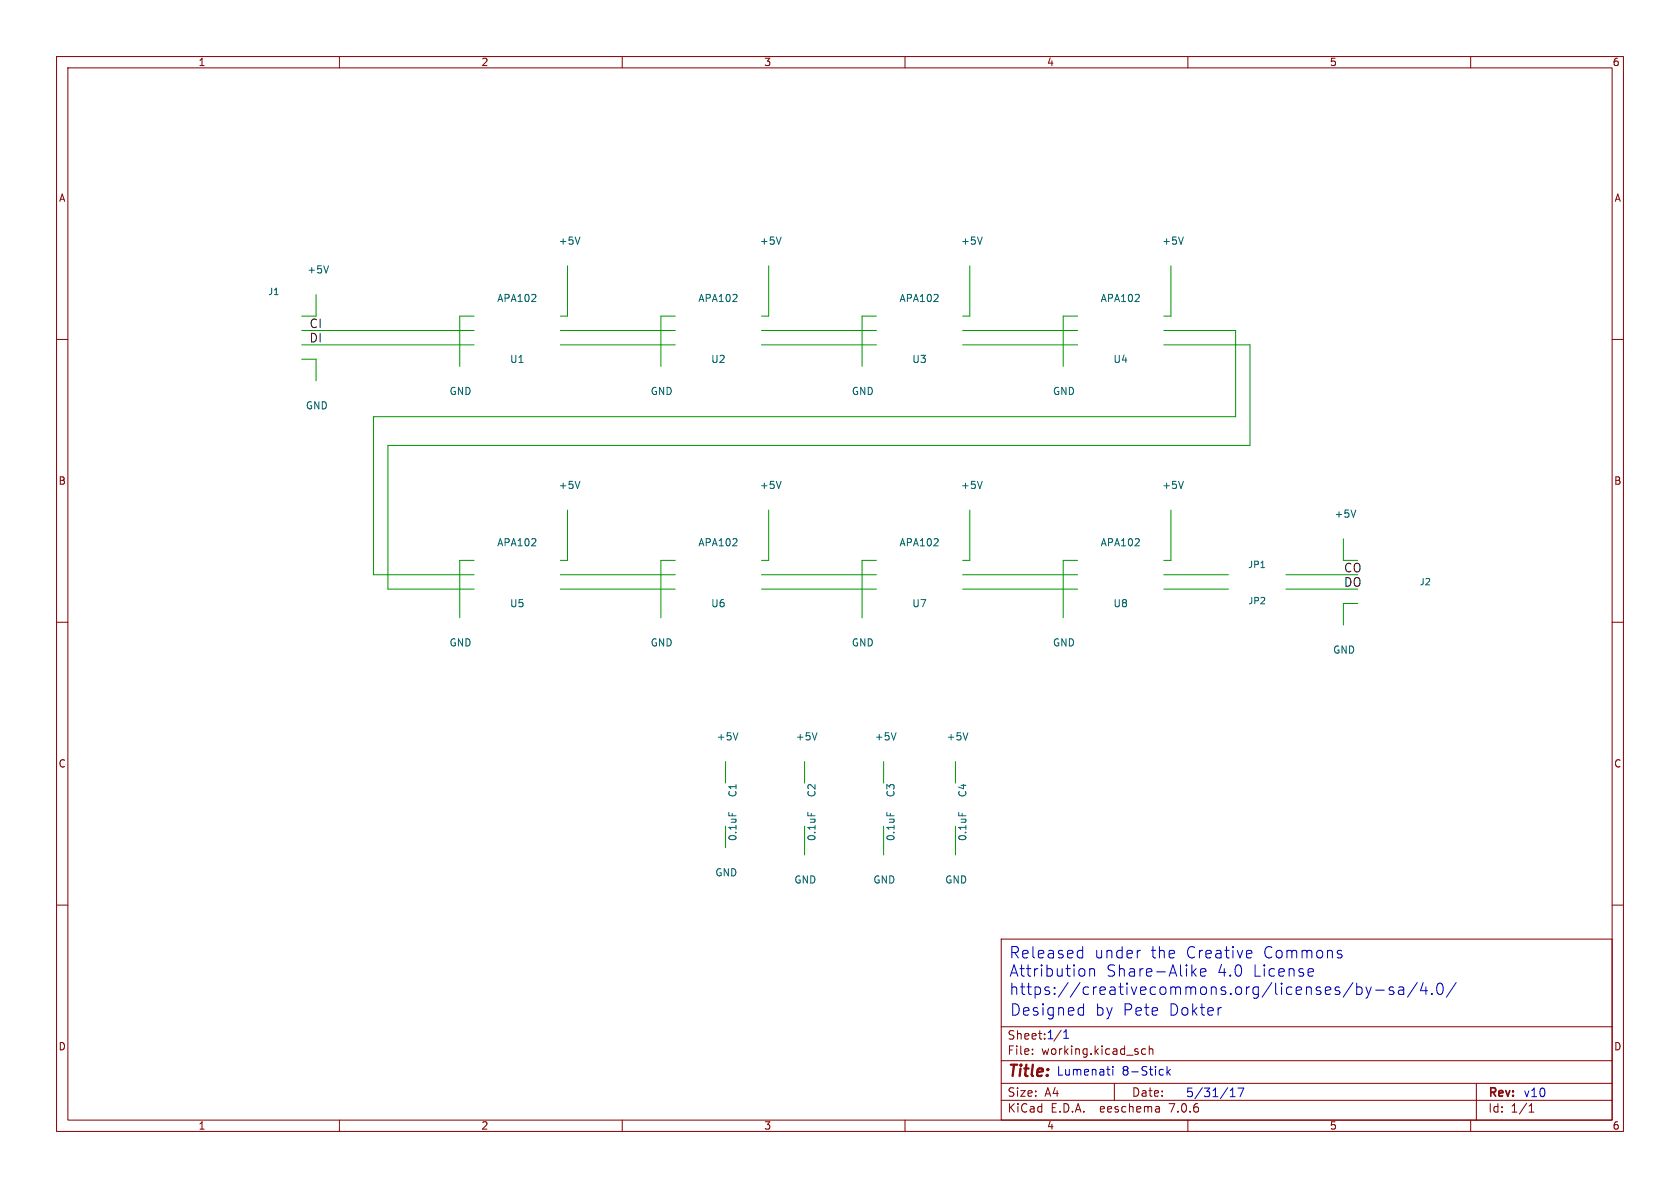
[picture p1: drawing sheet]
(kicad_sch (version 20230121) (generator eeschema)

 (paper "A4")

 (lib_symbols)


 (wire (pts (xy 187.96 109.22) (xy 187.96 99.06)) (stroke (width 0) (type default)))
 (wire (pts (xy 218.44 73.66) (xy 66.04 73.66)) (stroke (width 0) (type default)))
 (wire (pts (xy 100.33 99.06) (xy 99.06 99.06)) (stroke (width 0) (type default)))
 (wire (pts (xy 218.44 58.42) (xy 218.44 73.66)) (stroke (width 0) (type default)))
 (wire (pts (xy 240.03 106.68) (xy 237.49 106.68)) (stroke (width 0) (type default)))
 (wire (pts (xy 156.21 146.05) (xy 156.21 151.13)) (stroke (width 0) (type default)))
 (wire (pts (xy 135.89 90.17) (xy 135.89 99.06)) (stroke (width 0) (type default)))
 (wire (pts (xy 240.03 104.14) (xy 227.33 104.14)) (stroke (width 0) (type default)))
 (wire (pts (xy 134.62 101.6) (xy 154.94 101.6)) (stroke (width 0) (type default)))
 (wire (pts (xy 68.58 78.74) (xy 68.58 104.14)) (stroke (width 0) (type default)))
 (wire (pts (xy 100.33 55.88) (xy 100.33 46.99)) (stroke (width 0) (type default)))
 (wire (pts (xy 53.34 63.5) (xy 55.88 63.5)) (stroke (width 0) (type default)))
 (wire (pts (xy 220.98 60.96) (xy 205.74 60.96)) (stroke (width 0) (type default)))
 (wire (pts (xy 99.06 58.42) (xy 119.38 58.42)) (stroke (width 0) (type default)))
 (wire (pts (xy 217.17 101.6) (xy 205.74 101.6)) (stroke (width 0) (type default)))
 (wire (pts (xy 237.49 99.06) (xy 240.03 99.06)) (stroke (width 0) (type default)))
 (wire (pts (xy 227.33 101.6) (xy 240.03 101.6)) (stroke (width 0) (type default)))
 (wire (pts (xy 170.18 101.6) (xy 190.5 101.6)) (stroke (width 0) (type default)))
 (wire (pts (xy 170.18 58.42) (xy 190.5 58.42)) (stroke (width 0) (type default)))
 (wire (pts (xy 53.34 60.96) (xy 83.82 60.96)) (stroke (width 0) (type default)))
 (wire (pts (xy 99.06 60.96) (xy 119.38 60.96)) (stroke (width 0) (type default)))
 (wire (pts (xy 142.24 146.05) (xy 142.24 151.13)) (stroke (width 0) (type default)))
 (wire (pts (xy 168.91 134.62) (xy 168.91 138.43)) (stroke (width 0) (type default)))
 (wire (pts (xy 135.89 55.88) (xy 134.62 55.88)) (stroke (width 0) (type default)))
 (wire (pts (xy 55.88 63.5) (xy 55.88 67.31)) (stroke (width 0) (type default)))
 (wire (pts (xy 81.28 55.88) (xy 81.28 64.77)) (stroke (width 0) (type default)))
 (wire (pts (xy 207.01 90.17) (xy 207.01 99.06)) (stroke (width 0) (type default)))
 (wire (pts (xy 55.88 55.88) (xy 55.88 52.07)) (stroke (width 0) (type default)))
 (wire (pts (xy 100.33 90.17) (xy 100.33 99.06)) (stroke (width 0) (type default)))
 (wire (pts (xy 134.62 58.42) (xy 154.94 58.42)) (stroke (width 0) (type default)))
 (wire (pts (xy 205.74 58.42) (xy 218.44 58.42)) (stroke (width 0) (type default)))
 (wire (pts (xy 237.49 95.25) (xy 237.49 99.06)) (stroke (width 0) (type default)))
 (wire (pts (xy 187.96 99.06) (xy 190.5 99.06)) (stroke (width 0) (type default)))
 (wire (pts (xy 171.45 90.17) (xy 171.45 99.06)) (stroke (width 0) (type default)))
 (wire (pts (xy 135.89 46.99) (xy 135.89 55.88)) (stroke (width 0) (type default)))
 (wire (pts (xy 66.04 101.6) (xy 83.82 101.6)) (stroke (width 0) (type default)))
 (wire (pts (xy 83.82 99.06) (xy 81.28 99.06)) (stroke (width 0) (type default)))
 (wire (pts (xy 152.4 55.88) (xy 152.4 64.77)) (stroke (width 0) (type default)))
 (wire (pts (xy 152.4 99.06) (xy 152.4 109.22)) (stroke (width 0) (type default)))
 (wire (pts (xy 170.18 104.14) (xy 190.5 104.14)) (stroke (width 0) (type default)))
 (wire (pts (xy 53.34 55.88) (xy 55.88 55.88)) (stroke (width 0) (type default)))
 (wire (pts (xy 99.06 55.88) (xy 100.33 55.88)) (stroke (width 0) (type default)))
 (wire (pts (xy 190.5 55.88) (xy 187.96 55.88)) (stroke (width 0) (type default)))
 (wire (pts (xy 207.01 46.99) (xy 207.01 55.88)) (stroke (width 0) (type default)))
 (wire (pts (xy 81.28 99.06) (xy 81.28 109.22)) (stroke (width 0) (type default)))
 (wire (pts (xy 168.91 146.05) (xy 168.91 151.13)) (stroke (width 0) (type default)))
 (wire (pts (xy 119.38 99.06) (xy 116.84 99.06)) (stroke (width 0) (type default)))
 (wire (pts (xy 116.84 99.06) (xy 116.84 109.22)) (stroke (width 0) (type default)))
 (wire (pts (xy 99.06 101.6) (xy 119.38 101.6)) (stroke (width 0) (type default)))
 (wire (pts (xy 66.04 73.66) (xy 66.04 101.6)) (stroke (width 0) (type default)))
 (wire (pts (xy 128.27 146.05) (xy 128.27 149.86)) (stroke (width 0) (type default)))
 (wire (pts (xy 135.89 99.06) (xy 134.62 99.06)) (stroke (width 0) (type default)))
 (wire (pts (xy 154.94 99.06) (xy 152.4 99.06)) (stroke (width 0) (type default)))
 (wire (pts (xy 142.24 134.62) (xy 142.24 138.43)) (stroke (width 0) (type default)))
 (wire (pts (xy 154.94 55.88) (xy 152.4 55.88)) (stroke (width 0) (type default)))
 (wire (pts (xy 171.45 46.99) (xy 171.45 55.88)) (stroke (width 0) (type default)))
 (wire (pts (xy 83.82 55.88) (xy 81.28 55.88)) (stroke (width 0) (type default)))
 (wire (pts (xy 128.27 134.62) (xy 128.27 138.43)) (stroke (width 0) (type default)))
 (wire (pts (xy 171.45 55.88) (xy 170.18 55.88)) (stroke (width 0) (type default)))
 (wire (pts (xy 170.18 60.96) (xy 190.5 60.96)) (stroke (width 0) (type default)))
 (wire (pts (xy 220.98 78.74) (xy 68.58 78.74)) (stroke (width 0) (type default)))
 (wire (pts (xy 205.74 104.14) (xy 217.17 104.14)) (stroke (width 0) (type default)))
 (wire (pts (xy 99.06 104.14) (xy 119.38 104.14)) (stroke (width 0) (type default)))
 (wire (pts (xy 207.01 99.06) (xy 205.74 99.06)) (stroke (width 0) (type default)))
 (wire (pts (xy 187.96 55.88) (xy 187.96 64.77)) (stroke (width 0) (type default)))
 (wire (pts (xy 53.34 58.42) (xy 83.82 58.42)) (stroke (width 0) (type default)))
 (wire (pts (xy 116.84 64.77) (xy 116.84 55.88)) (stroke (width 0) (type default)))
 (wire (pts (xy 83.82 104.14) (xy 68.58 104.14)) (stroke (width 0) (type default)))
 (wire (pts (xy 134.62 60.96) (xy 154.94 60.96)) (stroke (width 0) (type default)))
 (wire (pts (xy 220.98 60.96) (xy 220.98 78.74)) (stroke (width 0) (type default)))
 (wire (pts (xy 237.49 106.68) (xy 237.49 110.49)) (stroke (width 0) (type default)))
 (wire (pts (xy 116.84 55.88) (xy 119.38 55.88)) (stroke (width 0) (type default)))
 (wire (pts (xy 134.62 104.14) (xy 154.94 104.14)) (stroke (width 0) (type default)))
 (wire (pts (xy 171.45 99.06) (xy 170.18 99.06)) (stroke (width 0) (type default)))
 (wire (pts (xy 156.21 134.62) (xy 156.21 138.43)) (stroke (width 0) (type default)))
 (wire (pts (xy 207.01 55.88) (xy 205.74 55.88)) (stroke (width 0) (type default)))

 (text "1" (at 184.912 184.0738 0) (effects (font (size 1.524 1.524)) (justify left bottom)))
 (text "Lumenati 8-Stick" (at 186.69 190.5 0) (effects (font (size 1.524 1.524)) (justify left bottom)))
 (text "5/31/17" (at 209.55 194.31 0) (effects (font (size 1.524 1.524)) (justify left bottom)))
 (text "1" (at 187.6552 183.9976 0) (effects (font (size 1.524 1.524)) (justify left bottom)))
 (text "v10" (at 269.24 194.31 0) (effects (font (size 1.524 1.524)) (justify left bottom)))
 (text "Released under the Creative Commons\nAttribution Share-Alike 4.0 License\nhttps://creativecommons.org/licenses/by-sa/4.0/" (at 178.308 176.3014 0) (effects (font (size 2.0066 2.0066)) (justify left bottom)))
 (text "Designed by Pete Dokter" (at 178.4604 179.959 0) (effects (font (size 2.0066 2.0066)) (justify left bottom)))

 (label "CO" (at 237.49 101.6 0) (effects (font (size 1.524 1.524)) (justify left bottom)))
 (label "DO" (at 237.49 104.14 0) (effects (font (size 1.524 1.524)) (justify left bottom)))
 (label "DI" (at 54.61 60.96 0) (effects (font (size 1.524 1.524)) (justify left bottom)))
 (label "CI" (at 54.61 58.42 0) (effects (font (size 1.524 1.524)) (justify left bottom)))

 (symbol (lib_id "APA102") (at 91.44 58.42 0) (mirror x) (unit 1) (in_bom yes) (on_board yes) (dnp no)
  (property "Reference" "U1" (at 91.44 63.5 0) (effects (font (size 1.27 1.27))))
  (property "Value" "APA102" (at 91.44 52.7304 0) (effects (font (size 1.27 1.27))))
  (property "Footprint" "Pete:APA102_3" (at 91.44 52.07 0) (effects (font (size 1.27 1.27)) hide))
  (property "Datasheet" "DOCUMENTATION" (at 91.44 53.34 0) (effects (font (size 1.27 1.27)) hide)))

 (symbol (lib_id "APA102") (at 127 58.42 0) (mirror x) (unit 1) (in_bom yes) (on_board yes) (dnp no)
  (property "Reference" "U2" (at 127 63.5 0) (effects (font (size 1.27 1.27))))
  (property "Value" "APA102" (at 127 52.7304 0) (effects (font (size 1.27 1.27))))
  (property "Footprint" "Pete:APA102_3" (at 127 52.07 0) (effects (font (size 1.27 1.27)) hide))
  (property "Datasheet" "DOCUMENTATION" (at 127 53.34 0) (effects (font (size 1.27 1.27)) hide)))

 (symbol (lib_id "APA102") (at 162.56 58.42 0) (mirror x) (unit 1) (in_bom yes) (on_board yes) (dnp no)
  (property "Reference" "U3" (at 162.56 63.5 0) (effects (font (size 1.27 1.27))))
  (property "Value" "APA102" (at 162.56 52.7304 0) (effects (font (size 1.27 1.27))))
  (property "Footprint" "Pete:APA102_3" (at 162.56 52.07 0) (effects (font (size 1.27 1.27)) hide))
  (property "Datasheet" "DOCUMENTATION" (at 162.56 53.34 0) (effects (font (size 1.27 1.27)) hide)))

 (symbol (lib_id "APA102") (at 198.12 58.42 0) (mirror x) (unit 1) (in_bom yes) (on_board yes) (dnp no)
  (property "Reference" "U4" (at 198.12 63.5 0) (effects (font (size 1.27 1.27))))
  (property "Value" "APA102" (at 198.12 52.7304 0) (effects (font (size 1.27 1.27))))
  (property "Footprint" "Pete:APA102_3" (at 198.12 52.07 0) (effects (font (size 1.27 1.27)) hide))
  (property "Datasheet" "DOCUMENTATION" (at 198.12 53.34 0) (effects (font (size 1.27 1.27)) hide)))

 (symbol (lib_id "APA102") (at 91.44 101.6 0) (mirror x) (unit 1) (in_bom yes) (on_board yes) (dnp no)
  (property "Reference" "U5" (at 91.44 106.68 0) (effects (font (size 1.27 1.27))))
  (property "Value" "APA102" (at 91.44 95.9104 0) (effects (font (size 1.27 1.27))))
  (property "Footprint" "Pete:APA102_3" (at 91.44 95.25 0) (effects (font (size 1.27 1.27)) hide))
  (property "Datasheet" "DOCUMENTATION" (at 91.44 96.52 0) (effects (font (size 1.27 1.27)) hide)))

 (symbol (lib_id "APA102") (at 127 101.6 0) (mirror x) (unit 1) (in_bom yes) (on_board yes) (dnp no)
  (property "Reference" "U6" (at 127 106.68 0) (effects (font (size 1.27 1.27))))
  (property "Value" "APA102" (at 127 95.9104 0) (effects (font (size 1.27 1.27))))
  (property "Footprint" "Pete:APA102_3" (at 127 95.25 0) (effects (font (size 1.27 1.27)) hide))
  (property "Datasheet" "DOCUMENTATION" (at 127 96.52 0) (effects (font (size 1.27 1.27)) hide)))

 (symbol (lib_id "APA102") (at 162.56 101.6 0) (mirror x) (unit 1) (in_bom yes) (on_board yes) (dnp no)
  (property "Reference" "U7" (at 162.56 106.68 0) (effects (font (size 1.27 1.27))))
  (property "Value" "APA102" (at 162.56 95.9104 0) (effects (font (size 1.27 1.27))))
  (property "Footprint" "Pete:APA102_3" (at 162.56 95.25 0) (effects (font (size 1.27 1.27)) hide))
  (property "Datasheet" "DOCUMENTATION" (at 162.56 96.52 0) (effects (font (size 1.27 1.27)) hide)))

 (symbol (lib_id "APA102") (at 198.12 101.6 0) (mirror x) (unit 1) (in_bom yes) (on_board yes) (dnp no)
  (property "Reference" "U8" (at 198.12 106.68 0) (effects (font (size 1.27 1.27))))
  (property "Value" "APA102" (at 198.12 95.9104 0) (effects (font (size 1.27 1.27))))
  (property "Footprint" "Pete:APA102_3" (at 198.12 95.25 0) (effects (font (size 1.27 1.27)) hide))
  (property "Datasheet" "DOCUMENTATION" (at 198.12 96.52 0) (effects (font (size 1.27 1.27)) hide)))

 (symbol (lib_id "C") (at 128.27 142.24 180) (unit 1) (in_bom yes) (on_board yes) (dnp no)
  (property "Reference" "C1" (at 129.54 139.7 90) (effects (font (size 1.27 1.27))))
  (property "Value" "0.1uF" (at 129.54 146.05 90) (effects (font (size 1.27 1.27))))
  (property "Footprint" "Pete:0603_revised" (at 127.3048 138.43 0) (effects (font (size 1.27 1.27)) hide))
  (property "Datasheet" "" (at 128.27 142.24 0) (effects (font (size 1.27 1.27)) hide)))

 (symbol (lib_id "C") (at 142.24 142.24 180) (unit 1) (in_bom yes) (on_board yes) (dnp no)
  (property "Reference" "C2" (at 143.51 139.7 90) (effects (font (size 1.27 1.27))))
  (property "Value" "0.1uF" (at 143.51 146.05 90) (effects (font (size 1.27 1.27))))
  (property "Footprint" "Pete:0603_revised" (at 141.2748 138.43 0) (effects (font (size 1.27 1.27)) hide))
  (property "Datasheet" "" (at 142.24 142.24 0) (effects (font (size 1.27 1.27)) hide)))

 (symbol (lib_id "C") (at 156.21 142.24 180) (unit 1) (in_bom yes) (on_board yes) (dnp no)
  (property "Reference" "C3" (at 157.48 139.7 90) (effects (font (size 1.27 1.27))))
  (property "Value" "0.1uF" (at 157.48 146.05 90) (effects (font (size 1.27 1.27))))
  (property "Footprint" "Pete:0603_revised" (at 155.2448 138.43 0) (effects (font (size 1.27 1.27)) hide))
  (property "Datasheet" "" (at 156.21 142.24 0) (effects (font (size 1.27 1.27)) hide)))

 (symbol (lib_id "C") (at 168.91 142.24 180) (unit 1) (in_bom yes) (on_board yes) (dnp no)
  (property "Reference" "C4" (at 170.18 139.7 90) (effects (font (size 1.27 1.27))))
  (property "Value" "0.1uF" (at 170.18 146.05 90) (effects (font (size 1.27 1.27))))
  (property "Footprint" "Pete:0603_revised" (at 167.9448 138.43 0) (effects (font (size 1.27 1.27)) hide))
  (property "Datasheet" "" (at 168.91 142.24 0) (effects (font (size 1.27 1.27)) hide)))

 (symbol (lib_id "+5V") (at 100.33 46.99 0) (unit 1) (in_bom yes) (on_board yes) (dnp no)
  (property "Reference" "#PWR01" (at 100.33 50.8 0) (effects (font (size 1.27 1.27)) hide))
  (property "Value" "+5V" (at 100.711 42.5958 0) (effects (font (size 1.27 1.27))))
  (property "Footprint" "" (at 100.33 46.99 0) (effects (font (size 1.27 1.27)) hide))
  (property "Datasheet" "" (at 100.33 46.99 0) (effects (font (size 1.27 1.27)) hide)))

 (symbol (lib_id "GND") (at 187.96 64.77 0) (unit 1) (in_bom yes) (on_board yes) (dnp no)
  (property "Reference" "#PWR02" (at 187.96 71.12 0) (effects (font (size 1.27 1.27)) hide))
  (property "Value" "GND" (at 188.087 69.1642 0) (effects (font (size 1.27 1.27))))
  (property "Footprint" "" (at 187.96 64.77 0) (effects (font (size 1.27 1.27)) hide))
  (property "Datasheet" "" (at 187.96 64.77 0) (effects (font (size 1.27 1.27)) hide)))

 (symbol (lib_id "GND") (at 187.96 109.22 0) (unit 1) (in_bom yes) (on_board yes) (dnp no)
  (property "Reference" "#PWR03" (at 187.96 115.57 0) (effects (font (size 1.27 1.27)) hide))
  (property "Value" "GND" (at 188.087 113.6142 0) (effects (font (size 1.27 1.27))))
  (property "Footprint" "" (at 187.96 109.22 0) (effects (font (size 1.27 1.27)) hide))
  (property "Datasheet" "" (at 187.96 109.22 0) (effects (font (size 1.27 1.27)) hide)))

 (symbol (lib_id "+5V") (at 100.33 90.17 0) (unit 1) (in_bom yes) (on_board yes) (dnp no)
  (property "Reference" "#PWR04" (at 100.33 93.98 0) (effects (font (size 1.27 1.27)) hide))
  (property "Value" "+5V" (at 100.711 85.7758 0) (effects (font (size 1.27 1.27))))
  (property "Footprint" "" (at 100.33 90.17 0) (effects (font (size 1.27 1.27)) hide))
  (property "Datasheet" "" (at 100.33 90.17 0) (effects (font (size 1.27 1.27)) hide)))

 (symbol (lib_id "+5V") (at 55.88 52.07 0) (unit 1) (in_bom yes) (on_board yes) (dnp no)
  (property "Reference" "#PWR05" (at 55.88 55.88 0) (effects (font (size 1.27 1.27)) hide))
  (property "Value" "+5V" (at 56.261 47.6758 0) (effects (font (size 1.27 1.27))))
  (property "Footprint" "" (at 55.88 52.07 0) (effects (font (size 1.27 1.27)) hide))
  (property "Datasheet" "" (at 55.88 52.07 0) (effects (font (size 1.27 1.27)) hide)))

 (symbol (lib_id "GND") (at 55.88 67.31 0) (unit 1) (in_bom yes) (on_board yes) (dnp no)
  (property "Reference" "#PWR06" (at 55.88 73.66 0) (effects (font (size 1.27 1.27)) hide))
  (property "Value" "GND" (at 56.007 71.7042 0) (effects (font (size 1.27 1.27))))
  (property "Footprint" "" (at 55.88 67.31 0) (effects (font (size 1.27 1.27)) hide))
  (property "Datasheet" "" (at 55.88 67.31 0) (effects (font (size 1.27 1.27)) hide)))

 (symbol (lib_id "+5V") (at 135.89 90.17 0) (unit 1) (in_bom yes) (on_board yes) (dnp no)
  (property "Reference" "#PWR07" (at 135.89 93.98 0) (effects (font (size 1.27 1.27)) hide))
  (property "Value" "+5V" (at 136.271 85.7758 0) (effects (font (size 1.27 1.27))))
  (property "Footprint" "" (at 135.89 90.17 0) (effects (font (size 1.27 1.27)) hide))
  (property "Datasheet" "" (at 135.89 90.17 0) (effects (font (size 1.27 1.27)) hide)))

 (symbol (lib_id "+5V") (at 207.01 90.17 0) (unit 1) (in_bom yes) (on_board yes) (dnp no)
  (property "Reference" "#PWR08" (at 207.01 93.98 0) (effects (font (size 1.27 1.27)) hide))
  (property "Value" "+5V" (at 207.391 85.7758 0) (effects (font (size 1.27 1.27))))
  (property "Footprint" "" (at 207.01 90.17 0) (effects (font (size 1.27 1.27)) hide))
  (property "Datasheet" "" (at 207.01 90.17 0) (effects (font (size 1.27 1.27)) hide)))

 (symbol (lib_id "+5V") (at 171.45 90.17 0) (unit 1) (in_bom yes) (on_board yes) (dnp no)
  (property "Reference" "#PWR09" (at 171.45 93.98 0) (effects (font (size 1.27 1.27)) hide))
  (property "Value" "+5V" (at 171.831 85.7758 0) (effects (font (size 1.27 1.27))))
  (property "Footprint" "" (at 171.45 90.17 0) (effects (font (size 1.27 1.27)) hide))
  (property "Datasheet" "" (at 171.45 90.17 0) (effects (font (size 1.27 1.27)) hide)))

 (symbol (lib_id "GND") (at 152.4 109.22 0) (unit 1) (in_bom yes) (on_board yes) (dnp no)
  (property "Reference" "#PWR010" (at 152.4 115.57 0) (effects (font (size 1.27 1.27)) hide))
  (property "Value" "GND" (at 152.527 113.6142 0) (effects (font (size 1.27 1.27))))
  (property "Footprint" "" (at 152.4 109.22 0) (effects (font (size 1.27 1.27)) hide))
  (property "Datasheet" "" (at 152.4 109.22 0) (effects (font (size 1.27 1.27)) hide)))

 (symbol (lib_id "GND") (at 116.84 109.22 0) (unit 1) (in_bom yes) (on_board yes) (dnp no)
  (property "Reference" "#PWR011" (at 116.84 115.57 0) (effects (font (size 1.27 1.27)) hide))
  (property "Value" "GND" (at 116.967 113.6142 0) (effects (font (size 1.27 1.27))))
  (property "Footprint" "" (at 116.84 109.22 0) (effects (font (size 1.27 1.27)) hide))
  (property "Datasheet" "" (at 116.84 109.22 0) (effects (font (size 1.27 1.27)) hide)))

 (symbol (lib_id "GND") (at 81.28 109.22 0) (unit 1) (in_bom yes) (on_board yes) (dnp no)
  (property "Reference" "#PWR012" (at 81.28 115.57 0) (effects (font (size 1.27 1.27)) hide))
  (property "Value" "GND" (at 81.407 113.6142 0) (effects (font (size 1.27 1.27))))
  (property "Footprint" "" (at 81.28 109.22 0) (effects (font (size 1.27 1.27)) hide))
  (property "Datasheet" "" (at 81.28 109.22 0) (effects (font (size 1.27 1.27)) hide)))

 (symbol (lib_id "+5V") (at 135.89 46.99 0) (unit 1) (in_bom yes) (on_board yes) (dnp no)
  (property "Reference" "#PWR013" (at 135.89 50.8 0) (effects (font (size 1.27 1.27)) hide))
  (property "Value" "+5V" (at 136.271 42.5958 0) (effects (font (size 1.27 1.27))))
  (property "Footprint" "" (at 135.89 46.99 0) (effects (font (size 1.27 1.27)) hide))
  (property "Datasheet" "" (at 135.89 46.99 0) (effects (font (size 1.27 1.27)) hide)))

 (symbol (lib_id "+5V") (at 171.45 46.99 0) (unit 1) (in_bom yes) (on_board yes) (dnp no)
  (property "Reference" "#PWR014" (at 171.45 50.8 0) (effects (font (size 1.27 1.27)) hide))
  (property "Value" "+5V" (at 171.831 42.5958 0) (effects (font (size 1.27 1.27))))
  (property "Footprint" "" (at 171.45 46.99 0) (effects (font (size 1.27 1.27)) hide))
  (property "Datasheet" "" (at 171.45 46.99 0) (effects (font (size 1.27 1.27)) hide)))

 (symbol (lib_id "+5V") (at 207.01 46.99 0) (unit 1) (in_bom yes) (on_board yes) (dnp no)
  (property "Reference" "#PWR015" (at 207.01 50.8 0) (effects (font (size 1.27 1.27)) hide))
  (property "Value" "+5V" (at 207.391 42.5958 0) (effects (font (size 1.27 1.27))))
  (property "Footprint" "" (at 207.01 46.99 0) (effects (font (size 1.27 1.27)) hide))
  (property "Datasheet" "" (at 207.01 46.99 0) (effects (font (size 1.27 1.27)) hide)))

 (symbol (lib_id "GND") (at 152.4 64.77 0) (unit 1) (in_bom yes) (on_board yes) (dnp no)
  (property "Reference" "#PWR016" (at 152.4 71.12 0) (effects (font (size 1.27 1.27)) hide))
  (property "Value" "GND" (at 152.527 69.1642 0) (effects (font (size 1.27 1.27))))
  (property "Footprint" "" (at 152.4 64.77 0) (effects (font (size 1.27 1.27)) hide))
  (property "Datasheet" "" (at 152.4 64.77 0) (effects (font (size 1.27 1.27)) hide)))

 (symbol (lib_id "GND") (at 116.84 64.77 0) (unit 1) (in_bom yes) (on_board yes) (dnp no)
  (property "Reference" "#PWR017" (at 116.84 71.12 0) (effects (font (size 1.27 1.27)) hide))
  (property "Value" "GND" (at 116.967 69.1642 0) (effects (font (size 1.27 1.27))))
  (property "Footprint" "" (at 116.84 64.77 0) (effects (font (size 1.27 1.27)) hide))
  (property "Datasheet" "" (at 116.84 64.77 0) (effects (font (size 1.27 1.27)) hide)))

 (symbol (lib_id "GND") (at 81.28 64.77 0) (unit 1) (in_bom yes) (on_board yes) (dnp no)
  (property "Reference" "#PWR018" (at 81.28 71.12 0) (effects (font (size 1.27 1.27)) hide))
  (property "Value" "GND" (at 81.407 69.1642 0) (effects (font (size 1.27 1.27))))
  (property "Footprint" "" (at 81.28 64.77 0) (effects (font (size 1.27 1.27)) hide))
  (property "Datasheet" "" (at 81.28 64.77 0) (effects (font (size 1.27 1.27)) hide)))

 (symbol (lib_id "OSHW-LOGOMINI") (at 158.75 184.15 0) (unit 1) (in_bom yes) (on_board yes) (dnp no)
  (property "Reference" "LOGO2" (at 158.75 184.15 0) (effects (font (size 1.27 1.27)) hide))
  (property "Value" "OSHW-LOGOMINI" (at 158.75 184.15 0) (effects (font (size 1.27 1.27)) hide))
  (property "Footprint" "SparkFun:OSHW-LOGO-MINI" (at 159.512 180.34 0) (effects (font (size 0.508 0.508)) hide))
  (property "Datasheet" "" (at 158.75 184.15 0) (effects (font (size 1.524 1.524)) hide)))

 (symbol (lib_id "SFE_LOGO_NAME_FLAME.1_INCH") (at 86.36 196.85 0) (unit 1) (in_bom yes) (on_board yes) (dnp no)
  (property "Reference" "LOGO1" (at 86.36 196.85 0) (effects (font (size 1.27 1.27)) hide))
  (property "Value" "SFE_LOGO_NAME_FLAME.1_INCH" (at 86.36 196.85 0) (effects (font (size 1.27 1.27)) hide))
  (property "Footprint" "SparkFun:SFE_LOGO_NAME_FLAME_.1" (at 87.122 193.04 0) (effects (font (size 0.508 0.508)) hide))
  (property "Datasheet" "" (at 86.36 196.85 0) (effects (font (size 1.524 1.524)) hide)))

 (symbol (lib_id "GND") (at 128.27 149.86 0) (unit 1) (in_bom yes) (on_board yes) (dnp no)
  (property "Reference" "#PWR019" (at 128.27 156.21 0) (effects (font (size 1.27 1.27)) hide))
  (property "Value" "GND" (at 128.397 154.2542 0) (effects (font (size 1.27 1.27))))
  (property "Footprint" "" (at 128.27 149.86 0) (effects (font (size 1.27 1.27)) hide))
  (property "Datasheet" "" (at 128.27 149.86 0) (effects (font (size 1.27 1.27)) hide)))

 (symbol (lib_id "GND") (at 142.24 151.13 0) (unit 1) (in_bom yes) (on_board yes) (dnp no)
  (property "Reference" "#PWR020" (at 142.24 157.48 0) (effects (font (size 1.27 1.27)) hide))
  (property "Value" "GND" (at 142.367 155.5242 0) (effects (font (size 1.27 1.27))))
  (property "Footprint" "" (at 142.24 151.13 0) (effects (font (size 1.27 1.27)) hide))
  (property "Datasheet" "" (at 142.24 151.13 0) (effects (font (size 1.27 1.27)) hide)))

 (symbol (lib_id "GND") (at 156.21 151.13 0) (unit 1) (in_bom yes) (on_board yes) (dnp no)
  (property "Reference" "#PWR021" (at 156.21 157.48 0) (effects (font (size 1.27 1.27)) hide))
  (property "Value" "GND" (at 156.337 155.5242 0) (effects (font (size 1.27 1.27))))
  (property "Footprint" "" (at 156.21 151.13 0) (effects (font (size 1.27 1.27)) hide))
  (property "Datasheet" "" (at 156.21 151.13 0) (effects (font (size 1.27 1.27)) hide)))

 (symbol (lib_id "GND") (at 168.91 151.13 0) (unit 1) (in_bom yes) (on_board yes) (dnp no)
  (property "Reference" "#PWR022" (at 168.91 157.48 0) (effects (font (size 1.27 1.27)) hide))
  (property "Value" "GND" (at 169.037 155.5242 0) (effects (font (size 1.27 1.27))))
  (property "Footprint" "" (at 168.91 151.13 0) (effects (font (size 1.27 1.27)) hide))
  (property "Datasheet" "" (at 168.91 151.13 0) (effects (font (size 1.27 1.27)) hide)))

 (symbol (lib_id "+5V") (at 128.27 134.62 0) (unit 1) (in_bom yes) (on_board yes) (dnp no)
  (property "Reference" "#PWR023" (at 128.27 138.43 0) (effects (font (size 1.27 1.27)) hide))
  (property "Value" "+5V" (at 128.651 130.2258 0) (effects (font (size 1.27 1.27))))
  (property "Footprint" "" (at 128.27 134.62 0) (effects (font (size 1.27 1.27)) hide))
  (property "Datasheet" "" (at 128.27 134.62 0) (effects (font (size 1.27 1.27)) hide)))

 (symbol (lib_id "+5V") (at 142.24 134.62 0) (unit 1) (in_bom yes) (on_board yes) (dnp no)
  (property "Reference" "#PWR024" (at 142.24 138.43 0) (effects (font (size 1.27 1.27)) hide))
  (property "Value" "+5V" (at 142.621 130.2258 0) (effects (font (size 1.27 1.27))))
  (property "Footprint" "" (at 142.24 134.62 0) (effects (font (size 1.27 1.27)) hide))
  (property "Datasheet" "" (at 142.24 134.62 0) (effects (font (size 1.27 1.27)) hide)))

 (symbol (lib_id "+5V") (at 156.21 134.62 0) (unit 1) (in_bom yes) (on_board yes) (dnp no)
  (property "Reference" "#PWR025" (at 156.21 138.43 0) (effects (font (size 1.27 1.27)) hide))
  (property "Value" "+5V" (at 156.591 130.2258 0) (effects (font (size 1.27 1.27))))
  (property "Footprint" "" (at 156.21 134.62 0) (effects (font (size 1.27 1.27)) hide))
  (property "Datasheet" "" (at 156.21 134.62 0) (effects (font (size 1.27 1.27)) hide)))

 (symbol (lib_id "+5V") (at 168.91 134.62 0) (unit 1) (in_bom yes) (on_board yes) (dnp no)
  (property "Reference" "#PWR026" (at 168.91 138.43 0) (effects (font (size 1.27 1.27)) hide))
  (property "Value" "+5V" (at 169.291 130.2258 0) (effects (font (size 1.27 1.27))))
  (property "Footprint" "" (at 168.91 134.62 0) (effects (font (size 1.27 1.27)) hide))
  (property "Datasheet" "" (at 168.91 134.62 0) (effects (font (size 1.27 1.27)) hide)))

 (symbol (lib_id "CONN_041X04_NO_SILK") (at 48.26 60.96 0) (unit 1) (in_bom yes) (on_board yes) (dnp no)
  (property "Reference" "J1" (at 48.4124 51.562 0) (effects (font (size 1.143 1.143))))
  (property "Value" "CONN_041X04_NO_SILK" (at 48.4124 51.562 0) (effects (font (size 1.143 1.143)) hide))
  (property "Footprint" "SFE_Connectors:1X04_NO_SILK" (at 49.022 57.15 0) (effects (font (size 0.508 0.508)) hide))
  (property "Datasheet" "" (at 48.4124 51.2826 0) (effects (font (size 1.524 1.524)))))

 (symbol (lib_id "CONN_041X04_NO_SILK") (at 245.11 101.6 180) (unit 1) (in_bom yes) (on_board yes) (dnp no)
  (property "Reference" "J2" (at 250.9012 102.87 0) (effects (font (size 1.143 1.143)) (justify right)))
  (property "Value" "CONN_041X04_NO_SILK" (at 250.8758 102.5906 0) (effects (font (size 1.143 1.143)) (justify right) hide))
  (property "Footprint" "SFE_Connectors:1X04_NO_SILK" (at 244.348 105.41 0) (effects (font (size 0.508 0.508)) hide))
  (property "Datasheet" "" (at 250.9012 103.9368 0) (effects (font (size 1.524 1.524)) (justify right))))

 (symbol (lib_id "+5V") (at 237.49 95.25 0) (unit 1) (in_bom yes) (on_board yes) (dnp no)
  (property "Reference" "#PWR027" (at 237.49 99.06 0) (effects (font (size 1.27 1.27)) hide))
  (property "Value" "+5V" (at 237.871 90.8558 0) (effects (font (size 1.27 1.27))))
  (property "Footprint" "" (at 237.49 95.25 0) (effects (font (size 1.27 1.27)) hide))
  (property "Datasheet" "" (at 237.49 95.25 0) (effects (font (size 1.27 1.27)) hide)))

 (symbol (lib_id "GND") (at 237.49 110.49 0) (unit 1) (in_bom yes) (on_board yes) (dnp no)
  (property "Reference" "#PWR028" (at 237.49 116.84 0) (effects (font (size 1.27 1.27)) hide))
  (property "Value" "GND" (at 237.617 114.8842 0) (effects (font (size 1.27 1.27))))
  (property "Footprint" "" (at 237.49 110.49 0) (effects (font (size 1.27 1.27)) hide))
  (property "Datasheet" "" (at 237.49 110.49 0) (effects (font (size 1.27 1.27)) hide)))

 (symbol (lib_id "FIDUCIAL1X2") (at 281.94 162.56 0) (unit 1) (in_bom yes) (on_board yes) (dnp no)
  (property "Reference" "FD2" (at 281.94 162.56 0) (effects (font (size 1.143 1.143)) hide))
  (property "Value" "FIDUCIAL1X2" (at 281.94 162.56 0) (effects (font (size 1.143 1.143)) hide))
  (property "Footprint" "" (at 282.702 158.75 0) (effects (font (size 0.508 0.508)) hide))
  (property "Datasheet" "XXX-00000" (at 283.9212 162.56 0) (effects (font (size 1.524 1.524)) (justify left) hide)))

 (symbol (lib_id "FIDUCIAL1X2") (at 281.94 158.75 0) (unit 1) (in_bom yes) (on_board yes) (dnp no)
  (property "Reference" "FD1" (at 281.94 158.75 0) (effects (font (size 1.143 1.143)) hide))
  (property "Value" "FIDUCIAL1X2" (at 281.94 158.75 0) (effects (font (size 1.143 1.143)) hide))
  (property "Footprint" "" (at 282.702 154.94 0) (effects (font (size 0.508 0.508)) hide))
  (property "Datasheet" "XXX-00000" (at 283.9212 158.75 0) (effects (font (size 1.524 1.524)) (justify left) hide)))

 (symbol (lib_id "JUMPER-SMT_2_NC_TRACE_SILK") (at 222.25 101.6 0) (unit 1) (in_bom yes) (on_board yes) (dnp no)
  (property "Reference" "JP1" (at 222.2246 99.822 0) (effects (font (size 1.143 1.143))))
  (property "Value" "JUMPER-SMT_2_NC_TRACE_SILK" (at 222.25 96.4946 0) (effects (font (size 1.143 1.143)) hide))
  (property "Footprint" "Jumpers:SMT-JUMPER_2_NC_TRACE_SILK" (at 223.012 97.79 0) (effects (font (size 0.508 0.508)) hide))
  (property "Datasheet" "XXX-00000" (at 222.25 98.9076 0) (effects (font (size 1.524 1.524)) hide)))

 (symbol (lib_id "JUMPER-SMT_2_NC_TRACE_SILK") (at 222.25 104.14 0) (unit 1) (in_bom yes) (on_board yes) (dnp no)
  (property "Reference" "JP2" (at 222.25 106.2228 0) (effects (font (size 1.143 1.143))))
  (property "Value" "JUMPER-SMT_2_NC_TRACE_SILK" (at 222.25 99.0346 0) (effects (font (size 1.143 1.143)) hide))
  (property "Footprint" "Jumpers:SMT-JUMPER_2_NC_TRACE_SILK" (at 223.012 100.33 0) (effects (font (size 0.508 0.508)) hide))
  (property "Datasheet" "XXX-00000" (at 222.25 101.4476 0) (effects (font (size 1.524 1.524)) hide)))

 (sheet_instances (path "" (page "1"))))
